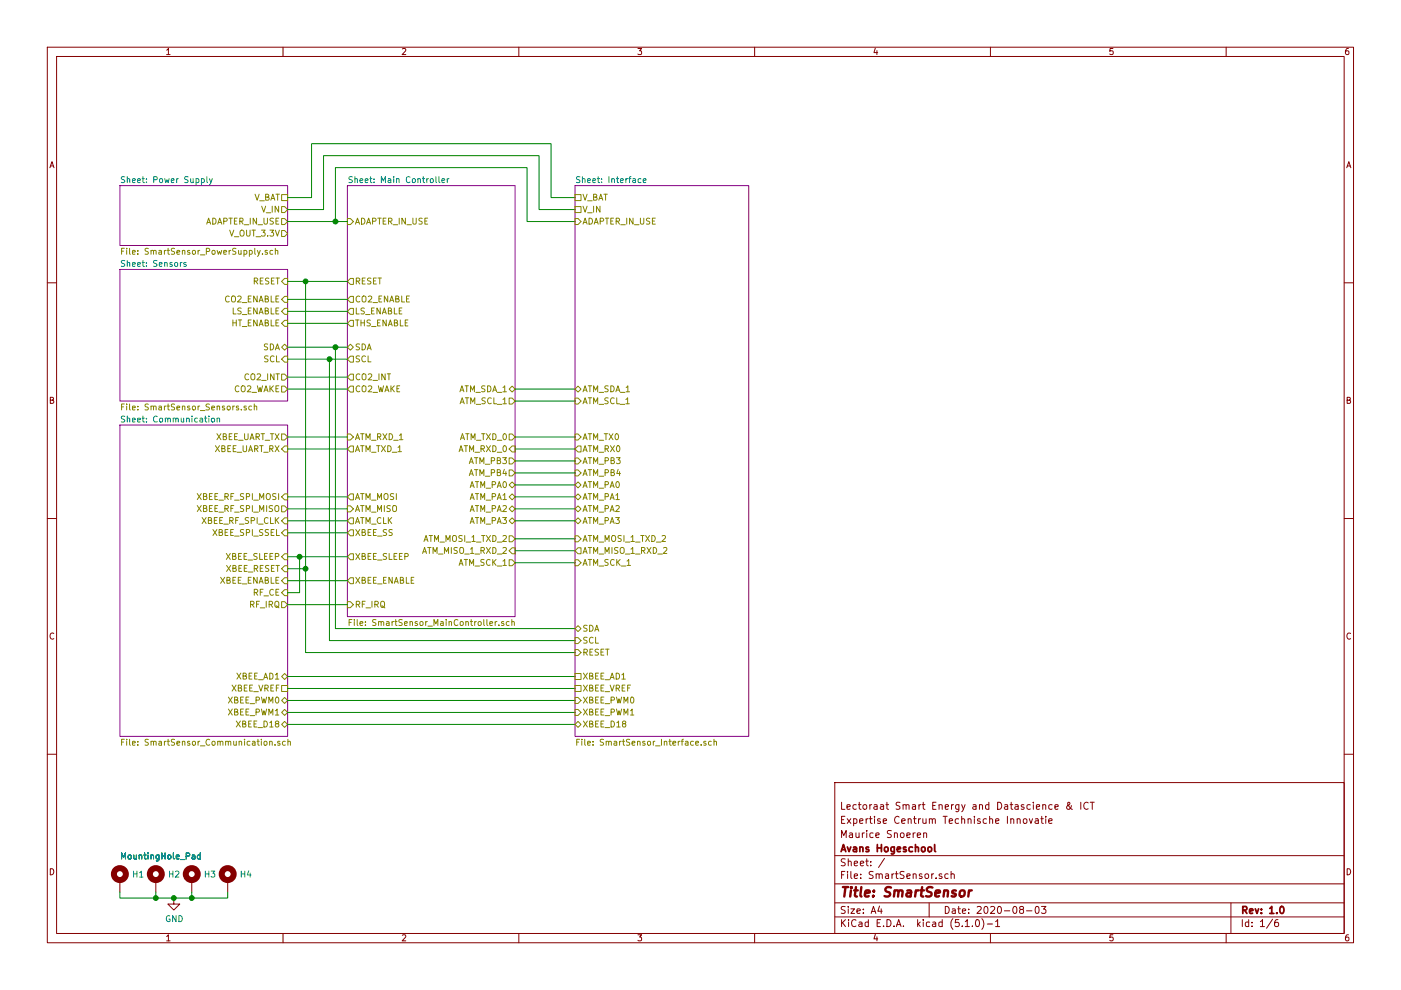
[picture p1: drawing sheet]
EESchema Schematic File Version 4
LIBS:SmartSensor-cache
EELAYER 29 0
EELAYER END
$Descr A4 11693 8268
encoding utf-8
Sheet 1 6
Title "SmartSensor"
Date "2020-08-03"
Rev "1.0"
Comp "Avans Hogeschool"
Comment1 "Maurice Snoeren"
Comment2 "Expertise Centrum Technische Innovatie"
Comment3 "Lectoraat Smart Energy and Datascience & ICT"
Comment4 ""
$EndDescr
$Sheet
S 1000 1550 1400 500 
U 5F2DAD2E
F0 "Power Supply" 50
F1 "SmartSensor_PowerSupply.sch" 50
F2 "V_IN" O R 2400 1750 50 
F3 "ADAPTER_IN_USE" O R 2400 1850 50 
F4 "V_OUT_3.3V" O R 2400 1950 50 
F5 "V_BAT" U R 2400 1650 50 
$EndSheet
$Sheet
S 1000 2250 1400 1100
U 5F86FCBB
F0 "Sensors" 50
F1 "SmartSensor_Sensors.sch" 50
F2 "CO2_ENABLE" I R 2400 2500 50 
F3 "LS_ENABLE" I R 2400 2600 50 
F4 "HT_ENABLE" I R 2400 2700 50 
F5 "SDA" B R 2400 2900 50 
F6 "SCL" I R 2400 3000 50 
F7 "RESET" I R 2400 2350 50 
F8 "CO2_INT" O R 2400 3150 50 
F9 "CO2_WAKE" O R 2400 3250 50 
$EndSheet
$Sheet
S 2900 1550 1400 3600
U 5F76931A
F0 "Main Controller" 50
F1 "SmartSensor_MainController.sch" 50
F2 "ADAPTER_IN_USE" I L 2900 1850 50 
F3 "RESET" O L 2900 2350 50 
F4 "CO2_ENABLE" O L 2900 2500 50 
F5 "LS_ENABLE" O L 2900 2600 50 
F6 "THS_ENABLE" O L 2900 2700 50 
F7 "SDA" B L 2900 2900 50 
F8 "SCL" O L 2900 3000 50 
F9 "CO2_INT" O L 2900 3150 50 
F10 "CO2_WAKE" O L 2900 3250 50 
F11 "ATM_MOSI" O L 2900 4150 50 
F12 "ATM_MISO" I L 2900 4250 50 
F13 "ATM_CLK" O L 2900 4350 50 
F14 "ATM_TXD_0" O R 4300 3650 50 
F15 "ATM_TXD_1" O L 2900 3750 50 
F16 "ATM_RXD_0" I R 4300 3750 50 
F17 "ATM_RXD_1" I L 2900 3650 50 
F18 "XBEE_SS" O L 2900 4450 50 
F19 "XBEE_SLEEP" O L 2900 4650 50 
F20 "XBEE_ENABLE" O L 2900 4850 50 
F21 "RF_IRQ" I L 2900 5050 50 
F22 "ATM_PA0" T R 4300 4050 50 
F23 "ATM_PA1" T R 4300 4150 50 
F24 "ATM_PA2" T R 4300 4250 50 
F25 "ATM_MISO_1_RXD_2" I R 4300 4600 50 
F26 "ATM_MOSI_1_TXD_2" O R 4300 4500 50 
F27 "ATM_SCK_1" O R 4300 4700 50 
F28 "ATM_SDA_1" B R 4300 3250 50 
F29 "ATM_SCL_1" O R 4300 3350 50 
F30 "ATM_PA3" T R 4300 4350 50 
F31 "ATM_PB3" O R 4300 3850 50 
F32 "ATM_PB4" O R 4300 3950 50 
$EndSheet
$Comp
L Mechanical:MountingHole_Pad H?
U 1 1
P 1000 7350
AR Path="/5F877B3A/6005CA37" Ref="H?"  Part="1" 
AR Path="/6005CA37" Ref="H1"  Part="1" 
F 0 "H1" H 1100 7399 50  0000 L CNN
F 1 "MountingHole_Pad" H 1000 7550 50  0000 L CNN
F 2 "MountingHole:MountingHole_2.2mm_M2_Pad_Via" H 1000 7350 50  0001 C CNN
F 3 "~" H 1000 7350 50  0001 C CNN
	1    1000 7350
	1    0    0    -1  
$EndComp
$Comp
L Mechanical:MountingHole_Pad H?
U 1 1
P 1300 7350
AR Path="/5F877B3A/6005CA3D" Ref="H?"  Part="1" 
AR Path="/6005CA3D" Ref="H2"  Part="1" 
F 0 "H2" H 1400 7399 50  0000 L CNN
F 1 "MountingHole_Pad" H 1000 7550 50  0000 L CNN
F 2 "MountingHole:MountingHole_2.2mm_M2_Pad_Via" H 1300 7350 50  0001 C CNN
F 3 "~" H 1300 7350 50  0001 C CNN
	1    1300 7350
	1    0    0    -1  
$EndComp
$Comp
L Mechanical:MountingHole_Pad H?
U 1 1
P 1600 7350
AR Path="/5F877B3A/6005CA43" Ref="H?"  Part="1" 
AR Path="/6005CA43" Ref="H3"  Part="1" 
F 0 "H3" H 1700 7399 50  0000 L CNN
F 1 "MountingHole_Pad" H 1000 7550 50  0000 L CNN
F 2 "MountingHole:MountingHole_2.2mm_M2_Pad_Via" H 1600 7350 50  0001 C CNN
F 3 "~" H 1600 7350 50  0001 C CNN
	1    1600 7350
	1    0    0    -1  
$EndComp
$Comp
L power:GND #PWR?
U 1 1
P 1450 7500
AR Path="/5F877B3A/6005CA49" Ref="#PWR?"  Part="1" 
AR Path="/6005CA49" Ref="#PWR01"  Part="1" 
F 0 "#PWR01" H 1450 7250 50  0001 C CNN
F 1 "GND" H 1455 7327 50  0000 C CNN
F 2 "" H 1450 7500 50  0001 C CNN
F 3 "" H 1450 7500 50  0001 C CNN
	1    1450 7500
	1    0    0    -1  
$EndComp
Wire Wire Line
	1000 7450 1000 7500
Wire Wire Line
	1000 7500 1300 7500
Connection ~ 1450 7500
Wire Wire Line
	1600 7450 1600 7500
Wire Wire Line
	1600 7500 1450 7500
Wire Wire Line
	1300 7450 1300 7500
Connection ~ 1300 7500
Wire Wire Line
	1300 7500 1450 7500
$Comp
L Mechanical:MountingHole_Pad H?
U 1 1
P 1900 7350
AR Path="/5F877B3A/6005CA9F" Ref="H?"  Part="1" 
AR Path="/6005CA9F" Ref="H4"  Part="1" 
F 0 "H4" H 2000 7399 50  0000 L CNN
F 1 "MountingHole_Pad" H 1000 7550 50  0000 L CNN
F 2 "MountingHole:MountingHole_2.2mm_M2_Pad_Via" H 1900 7350 50  0001 C CNN
F 3 "~" H 1900 7350 50  0001 C CNN
	1    1900 7350
	1    0    0    -1  
$EndComp
Wire Wire Line
	1600 7500 1900 7500
Wire Wire Line
	1900 7500 1900 7450
Connection ~ 1600 7500
$Sheet
S 1000 3550 1400 2600
U 5F877B3A
F0 "Communication" 50
F1 "SmartSensor_Communication.sch" 50
F2 "XBEE_UART_TX" O R 2400 3650 50 
F3 "XBEE_UART_RX" I R 2400 3750 50 
F4 "XBEE_RF_SPI_MOSI" I R 2400 4150 50 
F5 "XBEE_RF_SPI_MISO" O R 2400 4250 50 
F6 "XBEE_RF_SPI_CLK" I R 2400 4350 50 
F7 "XBEE_SPI_SSEL" I R 2400 4450 50 
F8 "XBEE_SLEEP" I R 2400 4650 50 
F9 "XBEE_RESET" I R 2400 4750 50 
F10 "XBEE_ENABLE" I R 2400 4850 50 
F11 "XBEE_AD1" B R 2400 5650 50 
F12 "XBEE_VREF" U R 2400 5750 50 
F13 "XBEE_PWM0" B R 2400 5850 50 
F14 "XBEE_PWM1" B R 2400 5950 50 
F15 "XBEE_D18" B R 2400 6050 50 
F16 "RF_IRQ" O R 2400 5050 50 
F17 "RF_CE" I R 2400 4950 50 
$EndSheet
Wire Wire Line
	2400 4150 2900 4150
Wire Wire Line
	2400 4250 2900 4250
Wire Wire Line
	2400 4350 2900 4350
Wire Wire Line
	2400 4450 2900 4450
Wire Wire Line
	2900 2350 2550 2350
Wire Wire Line
	2400 4750 2550 4750
Wire Wire Line
	2550 4750 2550 2350
Connection ~ 2550 2350
Wire Wire Line
	2550 2350 2400 2350
Wire Wire Line
	2400 1850 2800 1850
Wire Wire Line
	2400 2900 2800 2900
Wire Wire Line
	2400 3000 2750 3000
Wire Wire Line
	2400 3150 2900 3150
Wire Wire Line
	2400 3250 2900 3250
Wire Wire Line
	2400 2500 2900 2500
Wire Wire Line
	2400 2600 2900 2600
Wire Wire Line
	2400 2700 2900 2700
Wire Wire Line
	2400 3650 2900 3650
Wire Wire Line
	2900 3750 2400 3750
Wire Wire Line
	2400 4850 2900 4850
Wire Wire Line
	2400 5050 2900 5050
Wire Wire Line
	2800 1850 2800 1400
Wire Wire Line
	2800 1400 4400 1400
Wire Wire Line
	4400 1400 4400 1850
Wire Wire Line
	4400 1850 4800 1850
Connection ~ 2800 1850
Wire Wire Line
	2800 1850 2900 1850
Wire Wire Line
	2400 1750 2700 1750
Wire Wire Line
	2700 1750 2700 1300
Wire Wire Line
	2700 1300 4500 1300
Wire Wire Line
	4500 1300 4500 1750
Wire Wire Line
	4500 1750 4800 1750
Wire Wire Line
	2400 1650 2600 1650
Wire Wire Line
	2600 1650 2600 1200
Wire Wire Line
	2600 1200 4600 1200
Wire Wire Line
	4600 1200 4600 1650
Wire Wire Line
	4600 1650 4800 1650
Wire Wire Line
	2400 4650 2500 4650
Wire Wire Line
	2400 4950 2500 4950
Wire Wire Line
	2500 4950 2500 4650
Connection ~ 2500 4650
Wire Wire Line
	2500 4650 2900 4650
Wire Wire Line
	4300 3650 4800 3650
Wire Wire Line
	4800 3750 4300 3750
Wire Wire Line
	4300 4050 4800 4050
Wire Wire Line
	4800 4150 4300 4150
Wire Wire Line
	4300 4250 4800 4250
Wire Wire Line
	4300 4500 4800 4500
Wire Wire Line
	4300 4600 4800 4600
Wire Wire Line
	4300 4700 4800 4700
Wire Wire Line
	4800 5250 2800 5250
Wire Wire Line
	2800 5250 2800 2900
Connection ~ 2800 2900
Wire Wire Line
	2800 2900 2900 2900
Wire Wire Line
	4800 5350 2750 5350
Wire Wire Line
	2750 5350 2750 3000
Connection ~ 2750 3000
Wire Wire Line
	2750 3000 2900 3000
Wire Wire Line
	4800 5450 2550 5450
Wire Wire Line
	2550 5450 2550 4750
Connection ~ 2550 4750
Wire Wire Line
	2400 5650 4800 5650
Wire Wire Line
	2400 5750 4800 5750
Wire Wire Line
	2400 5850 4800 5850
Wire Wire Line
	2400 6050 4800 6050
Wire Wire Line
	2400 5950 4800 5950
Wire Wire Line
	4300 3250 4800 3250
Wire Wire Line
	4800 3350 4300 3350
$Sheet
S 4800 1550 1450 4600
U 5F375837
F0 "Interface" 50
F1 "SmartSensor_Interface.sch" 50
F2 "V_BAT" U L 4800 1650 50 
F3 "V_IN" U L 4800 1750 50 
F4 "ADAPTER_IN_USE" I L 4800 1850 50 
F5 "RESET" I L 4800 5450 50 
F6 "ATM_TX0" I L 4800 3650 50 
F7 "ATM_RX0" O L 4800 3750 50 
F8 "ATM_PA0" T L 4800 4050 50 
F9 "ATM_PA1" T L 4800 4150 50 
F10 "ATM_PA2" T L 4800 4250 50 
F11 "ATM_MOSI_1_TXD_2" I L 4800 4500 50 
F12 "ATM_MISO_1_RXD_2" O L 4800 4600 50 
F13 "ATM_SCK_1" I L 4800 4700 50 
F14 "SDA" B L 4800 5250 50 
F15 "SCL" I L 4800 5350 50 
F16 "XBEE_AD1" U L 4800 5650 50 
F17 "XBEE_VREF" U L 4800 5750 50 
F18 "XBEE_PWM0" I L 4800 5850 50 
F19 "XBEE_PWM1" I L 4800 5950 50 
F20 "XBEE_D18" B L 4800 6050 50 
F21 "ATM_SDA_1" B L 4800 3250 50 
F22 "ATM_SCL_1" I L 4800 3350 50 
F23 "ATM_PA3" T L 4800 4350 50 
F24 "ATM_PB3" I L 4800 3850 50 
F25 "ATM_PB4" I L 4800 3950 50 
$EndSheet
Wire Wire Line
	4800 4350 4300 4350
Wire Wire Line
	4800 3850 4300 3850
Wire Wire Line
	4300 3950 4800 3950
$EndSCHEMATC
